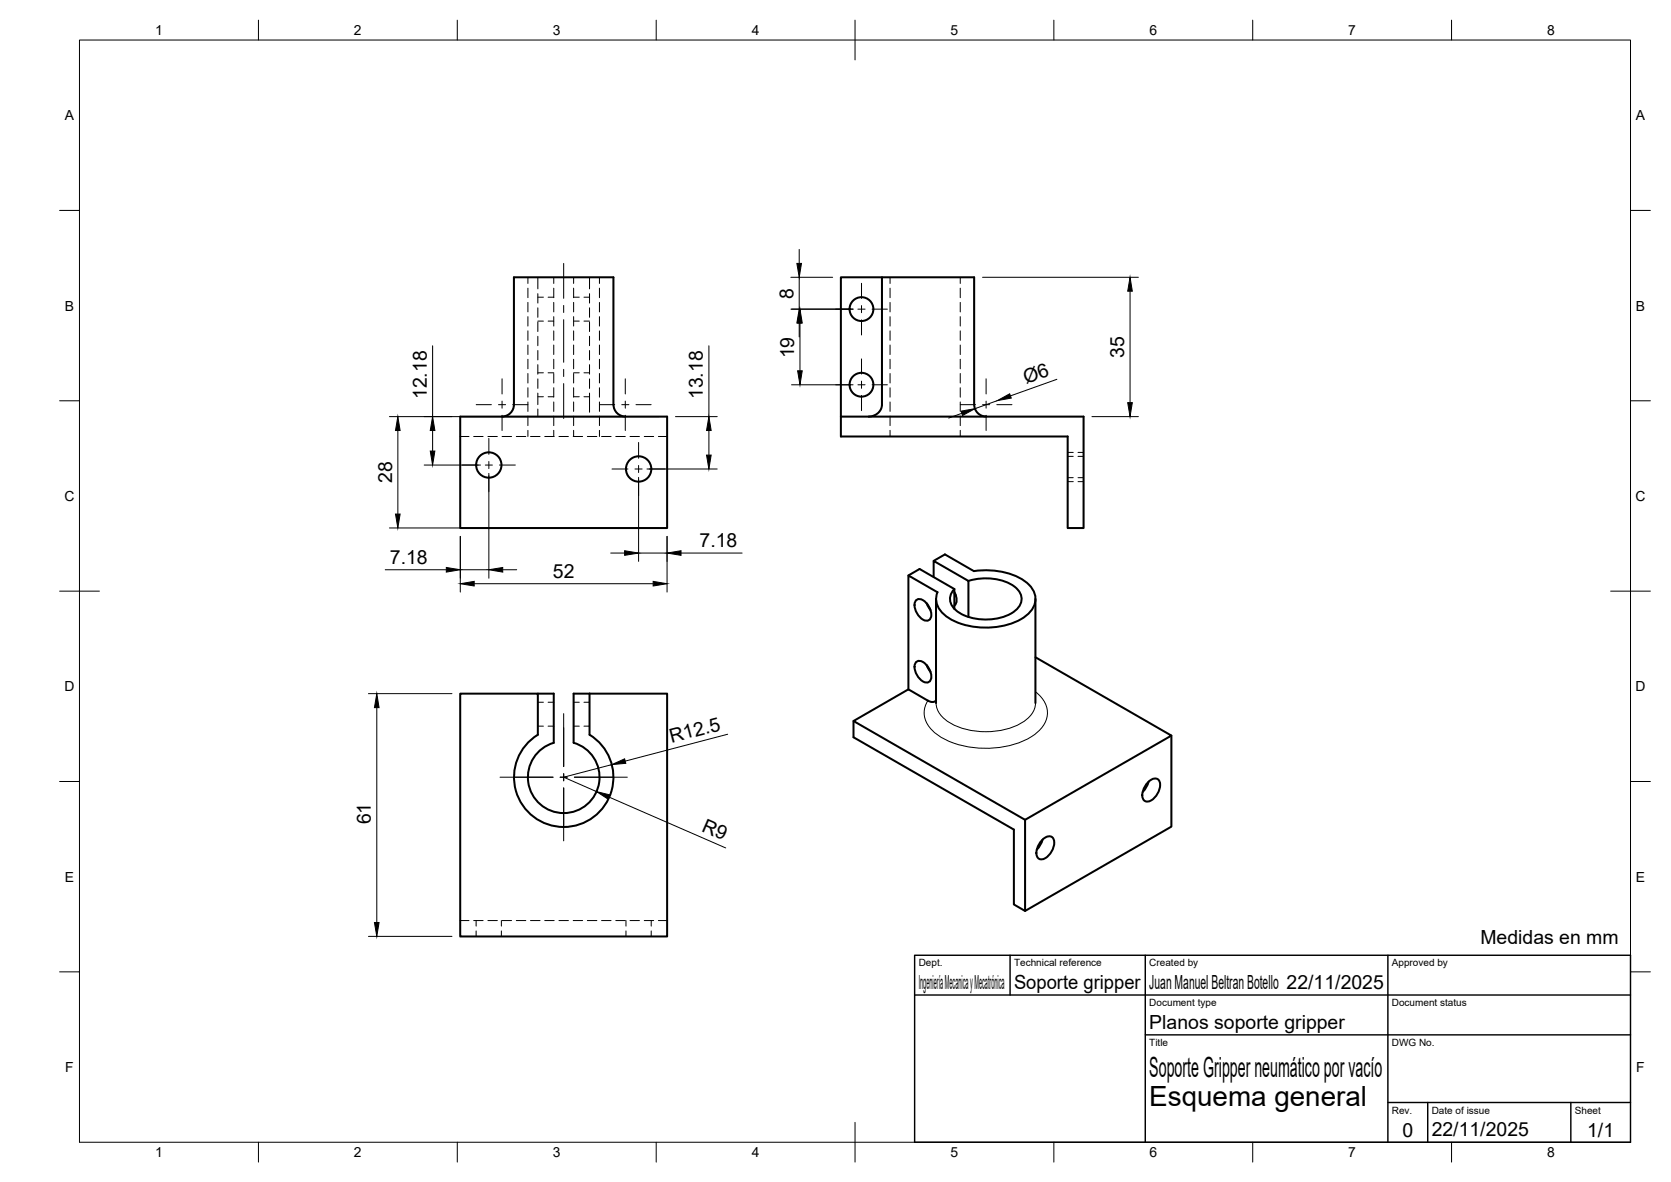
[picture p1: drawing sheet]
<svg xmlns="http://www.w3.org/2000/svg" width="420mm" height="297mm" viewBox="0 0 420 297" stroke-linecap="round" stroke-linejoin="round" font-family="sans-serif">
<!-- layer: Hidden -->
<g fill="none" stroke="#000" stroke-width=".25">
<path d="M132.7 69.7v1.5M132.7 72.4v2.4M132.7 76v2.4M132.7 79.6v2.3M135.2 69.7v2.9M135.2 73.8v2.4M135.2 77.4v2.3M135.2 74.7h1.4M137.8 74.7h1.4M139.2 69.7v1.5M139.2 72.4v2.4M139.2 76v2.4"/>
<path d="M139.2 79.6v2.3M144.2 69.7v1.5M144.2 72.4v2.4M144.2 76v2.4M144.2 79.6v2.3M144.2 74.7h1.4M146.8 74.7h1.4M148.2 69.7v2.9M148.2 73.8v2.4M148.2 77.4v2.3M150.7 69.7v1.5M150.7 72.4v2.4"/>
<path d="M150.7 76v2.4M150.7 79.6v2.3M223.8 69.7v1.5M223.8 72.4v2.4M223.8 76v2.4M223.8 79.6v2.3M241.4 69.7v1.5M241.4 72.4v2.4M241.4 76v2.4M241.4 79.6v2.3M132.7 83.1v2.4M132.7 86.7v2.4"/>
<path d="M132.7 90.3v2.4M132.7 93.9v2.4M132.7 97.4v2.4M135.2 80.9v2.4M135.2 84.5v2.4M135.2 88.1v2.4M135.2 91.6v2.4M135.2 95.2v2.4M135.2 98.8v2.9M135.2 99.7h1.4M135.2 93.7h1.4M135.2 80.7h1.4"/>
<path d="M137.8 99.7h1.4M137.8 93.7h1.4M137.8 80.7h1.4M139.2 83.1v2.4M139.2 86.7v2.4M139.2 90.3v2.4M139.2 93.9v2.4M139.2 97.4v2.4M144.2 83.1v2.4M144.2 86.7v2.4M144.2 90.3v2.4M144.2 93.9v2.4"/>
<path d="M144.2 97.4v2.4M144.2 99.7h1.4M144.2 93.7h1.4M144.2 80.7h1.4M146.8 99.7h1.4M146.8 93.7h1.4M146.8 80.7h1.4M148.2 98.8v4.8M148.2 80.9v2.4M148.2 84.5v2.4M148.2 88.1v2.4M148.2 91.6v2.4"/>
<path d="M148.2 95.2v2.4M150.7 83.1v2.4M150.7 86.7v2.4M150.7 90.3v2.4M150.7 93.9v2.4M150.7 97.4v2.4M223.8 83.1v2.4M223.8 86.7v2.4M223.8 90.3v2.4M223.8 93.9v2.4M223.8 97.4v2.4M241.4 83.1v2.4"/>
<path d="M241.4 86.7v2.4M241.4 90.3v2.4M241.4 93.9v2.4M241.4 97.4v2.4M115.7 109.7h2.2M119.1 109.7h2.4M122.7 109.7h2.4M126.2 109.7h2.4M129.8 109.7h2.4M132.7 101v2.4M132.7 104.6v2.4M132.7 108.1v1.6"/>
<path d="M133.4 109.7h2.4M135.2 102.8v1.9M137 109.7h2.3M139.2 101v2.4M139.2 104.6v2.4M139.2 108.1v1.6M140.5 109.7h2.4M144.1 109.7h2.4M144.2 101v2.4M144.2 104.6v2.4M144.2 108.1v1.6M147.7 109.7h2.4"/>
<path d="M150.7 101v2.4M150.7 104.6v2.4M150.7 108.1v1.6M151.3 109.7h2.3M154.8 109.7h2.4M158.4 109.7h2.4M162 109.7h2.4M165.5 109.7h2.2M223.8 101v2.4M223.8 104.6v2.4M223.8 108.1v1.6M241.4 101v2.4"/>
<path d="M241.4 104.6v2.4M241.4 108.1v1.6M268.5 113.7h1.4M268.5 114.7h1.4M271.1 113.7h1.4M271.1 114.7h1.4M268.5 120h1.4M268.5 121h1.4M271.1 120h1.4M271.1 121h1.4M135.2 176.5h1.4M137.8 176.5h1.4"/>
<path d="M144.2 176.5h1.4M146.8 176.5h1.4M135.2 182.5h1.4M137.8 182.5h1.4M144.2 182.5h1.4M146.8 182.5h1.4M115.7 231.3h2.2M119.1 231.3h2.4M119.7 231.3v1.4M119.7 233.9v1.4M122.7 231.3h2.4M126.1 231.3v1.4"/>
<path d="M126.1 233.9v1.4M126.2 231.3h2.4M129.8 231.3h2.4M133.4 231.3h2.4M137 231.3h2.3M140.5 231.3h2.4M144.1 231.3h2.4M147.7 231.3h2.4M151.3 231.3h2.3M154.8 231.3h2.4M157.4 231.3v1.4M157.4 233.9v1.4"/>
<path d="M158.4 231.3h2.4M162 231.3h2.4M163.7 231.3v1.4M163.7 233.9v1.4M165.5 231.3h2.2"/>
</g>
<!-- layer: Visible -->
<g fill="none" stroke="#000" stroke-width=".51">
<path d="M221.8 69.7h23.1v32a3 3 0 0 0 3.1 3M115.7 104.7h52v28h-52zM126.2 104.7a2.99 2.99 0 0 0 3-3v-32h25v32a3 3 0 0 0 3.1 3M211.4 104.7v-35h10.4v32.1l-.3 1-.7 1-1.1 .7-1.3 .2M211.4 104.7h61.1v28h-4v-23h-57.1zM228.4 144.6l2.8-1.6 8.8 5v5M230.2 151a1.8 1.8 0 0 1 2.8 .6l.7 1.1a2.54 2.54 0 0 1-.1 3.2 2.74 2.74 0 0 1-3.2-2.1 3.2 3.2 0 0 1-.2-2.8zM233 151.6l1 1.7M234.8 141l2.8-1.7 7.3 4.2a18.2 18.2 0 0 1 13.1 2.8 5 5 0 0 1-.3 8.7 19 19 0 0 1-19.4 .2 5.2 5.2 0 0 1-2.6-6.4M234.8 145v-4l8.7 5v9.1M235.4 150.5v26.2M235.7 148.8l-7.3-4.2v28.6"/>
<path d="M240 148.8a2.66 2.66 0 0 1 0 3.3M240 149.2l.4 .4M243.5 146a13.9 13.9 0 0 1 11.6 1.4 3.6 3.6 0 0 1 0 6.2 13.5 13.5 0 0 1-14.5 0 3.5 3.5 0 0 1-.6-5.6M260.3 150.5v26.2M115.7 174.3h19.5v10.3a12.5 12.5 0 0 0-3 18.8 12.5 12.5 0 0 0 19 0 12.5 12.5 0 0 0-3-18.8v-10.3h19.5v61h-52zM135.2 174.3h4v12.4a9 9 0 0 0-4.8 13.8 9 9 0 0 0 14.7 0 9 9 0 0 0-4.9-13.8M148.2 174.3h-4v12.4M230.2 166.5a1.8 1.8 0 0 1 2.8 .6l.7 1.1a2.54 2.54 0 0 1-.1 3.2 2.74 2.74 0 0 1-3.2-2 3.2 3.2 0 0 1-.2-2.9zM233 167.1l1 1.8M260.3 165.2l34.2 19.7-36.8 21.1-43.1-24.8 13.8-8 5.2 3 1.1 .2 .7-.3M214.6 181.2v4.1l40.3 23.2v18.8l2.8 1.6 36.8-21.2v-22.8M288.5 196.8a2.07 2.07 0 0 1 2.7-.9 3.7 3.7 0 0 1-1.2 4.9 1.5 1.5 0 0 1-1.5 .7 1.5 1.5 0 0 1-1.2-1.1 4.6 4.6 0 0 1 1.2-3.6z"/>
<path d="M288.8 196.5l-.6 1.3-.9 1.2M257.7 206v22.9M261.9 211.3a2.07 2.07 0 0 1 2.7-.9 3.7 3.7 0 0 1-1.3 4.9 1.5 1.5 0 0 1-1.4 .7 1.5 1.5 0 0 1-1.3-1.1 4.6 4.6 0 0 1 1.3-3.6zM262.1 211l-.5 1.3-.9 1.2"/>
<circle cx="216.6" cy="77.7" r="3"/>
<circle cx="216.6" cy="96.7" r="3"/>
<circle cx="122.9" cy="116.9" r="3.2"/>
<circle cx="160.6" cy="117.9" r="3.2"/>
</g>
<!-- layer: Visible Narrow -->
<path d="M235.4 176.7a6.4 6.4 0 0 0 4.2 5.4 19.5 19.5 0 0 0 17.6-.6 6 6 0 0 0 3.2-4.8M260.4 173.9a6.1 6.1 0 0 1 2.2 8 13.9 13.9 0 0 1-9.7 5.7 23.7 23.7 0 0 1-16.9-2.7 6.5 6.5 0 0 1-3.2-7.9l.5-1" fill="none" stroke="#000" stroke-width=".25"/>
<!-- layer: BORDER -->
<g fill="none" stroke="#000" stroke-width=".25">
<path d="M20 10.1h390v276.9h-390zM65 5.1v5M115 5.1v5M165 5.1v5M215 5.1v10M265 5.1v5M315 5.1v5M365 5.1v5M15 52.9h5M410 52.9h5M15 100.7h5M410 100.7h5"/>
<path d="M15 148.6h10M405 148.6h10M15 196.4h5M410 196.4h5M15 244.2h5M410 244.2h5M65 287v5M115 287v5M165 287v5M215 282.1v9.9M265 287v5M315 287v5"/>
<path d="M365 287v5"/>
</g>
<!-- layer: TITLEBLOCK -->
<path d="M230 240.1h180v46.9h-180zM230 250h180M254 240.1v9.9M288 240.1v46.9M349 240.1v46.9M288 260.1h122M349 277.1h61M359 277.1v9.9M395 277.1v9.9" fill="none" stroke="#000" stroke-width=".36"/>
<!-- layer: Smart Centers -->
<g fill="none" stroke="#000" stroke-width=".25">
<path d="M141.7 66.2v8.8M141.7 76.8v1.7M210.1 77.7h3.8M215.7 77.7h1.8M216.6 71.2v3.8M216.6 76.8v1.8M219.3 77.7h3.8M126.2 95.2v3.8M141.7 80.3v10.7M141.7 92.8v1.8M141.7 96.4v8.8M157.2 95.2v3.8"/>
<path d="M210.1 96.7h3.8M215.7 96.7h1.8M216.6 80.4v3.8M216.6 90.2v3.8M216.6 95.8v1.8M216.6 99.4v3.8M219.3 96.7h3.8M247.9 95.2v3.8M116.2 116.9h4M119.7 101.7h3.8M122 116.9h1.8M122.9 110.2v4"/>
<path d="M122.9 116v1.8M122.9 119.5v4M125.3 101.7h1.8M125.6 116.9h4M126.2 100.8v1.8M126.2 104.4v3.8M128.9 101.7h3.8M150.7 101.7h3.9M153.9 117.9h4M156.3 101.7h1.8M157.2 100.8v1.8M157.2 104.4v3.8"/>
<path d="M159.7 117.9h1.8M159.9 101.7h3.8M160.6 111.2v4M160.6 117v1.8M163.2 117.9h4M241.4 101.7h3.9M247.1 101.7h1.7M247.9 100.8v1.8M247.9 104.4v3.8M250.6 101.7h3.8M160.6 120.6v3.9M141.7 179.3v13.3"/>
<path d="M125.7 195.3h13.4M140.8 195.3h1.8M141.7 194.4v1.8M141.7 198v13.3M144.4 195.3h13.3"/>
</g>
<!-- layer: FD_Dimensions -->
<g fill="none" stroke="#000" stroke-width=".25">
<path d="M198.9 77.7h15.6M198.9 69.7h10.5M201 62.7v3.5M201 69.7v8M247.1 69.7h39.1M284.1 73.2v28M108.8 86.9v17.8M178.2 86.9v17.8M199 96.7h15.5M201 81.2v3.5M201.1 81.2v12M265.7 95.3l-11.6 4.2"/>
<path d="M97.9 104.7h67.7M100 108.2v21M106.7 116.9h14.1M108.8 108.2v5.2M122.9 119v26.3M160.6 120v21.1M162.7 117.9h17.6M169.8 104.7h10.5M178.2 108.2v6.2M241.8 103.9l-3.3 1.2M250.8 100.7l-5.7 2M274.6 104.7h11.6"/>
<path d="M97.9 132.7h67.7M115.7 134.8v14M153.6 139h3.5M160.6 139h7.1M167.7 134.8v14M171.2 139h15.4M96.9 143.2h15.3M115.7 143.2h7.2M119.2 146.7h45M126.4 143.2h3.5M92.6 174.3h21M94.7 177.8v54"/>
<path d="M153.8 192.2l-12.1 3.1 8.3 3.6M183 184.5l-25.8 6.8M153.2 200.3l29.3 12.8M92.6 235.3h21"/>
</g>
<g fill="#000" stroke="#000" stroke-width=".25">
<path d="M200.4 66.2h1.1l-.5 3.5zM284.1 69.7l.6 3.5h-1.2zM201 77.7l.5 3.5h-1.1zM200.6 93.2h1.1l-.6 3.5zM201.1 77.7l.6 3.5h-1.1zM250.8 100.7l3.1-1.7 .4 1zM100 104.7l.6 3.5h-1.2zM108.2 113.4h1.1l-.5 3.5zM108.8 104.7l.5 3.5h-1.1zM177.7 114.4h1.1l-.6 3.5zM178.2 104.7l.6 3.5h-1.1zM241.6 103.3l3.5-.6-3.1 1.7z"/>
<path d="M283.5 101.2h1.2l-.6 3.5zM99.4 129.2h1.2l-.6 3.5zM157.1 138.4l3.5 .6-3.5 .6zM167.7 139l3.5-.6v1.2zM112.2 142.6l3.5 .6-3.5 .6zM115.7 146.7l3.5-.6v1.2zM122.9 143.2l3.5-.6v1.2zM164.2 146.1l3.5 .6-3.5 .6zM94.7 174.3l.6 3.5h-1.2zM150 198.9l3.4 .9-.4 1.1zM153.8 192.2l3.3-1.5 .3 1.1zM94.1 231.8h1.2l-.6 3.5z"/>
</g>
<g font-size="7">
<text x="289" y="270.6">Soporte Gripper neumático por vacío</text>
<text x="289" y="278.1">Esquema general</text>
</g>
<g font-size="4.9">
<text x="199.5" y="75" transform="rotate(-90 199.5 75)">8</text>
<text x="282.7" y="89.9" transform="rotate(-90 282.7 89.9)">35</text>
<text x="199.7" y="90.1" transform="rotate(-90 199.7 90.1)">19</text>
<text x="107.3" y="100.3" transform="rotate(-90 107.3 100.3)">12.18</text>
<text x="176.8" y="100.3" transform="rotate(-90 176.8 100.3)">13.18</text>
<text x="258" y="96.5" transform="rotate(-20 258 96.5)">Ø6</text>
<text x="98.6" y="121.4" transform="rotate(-90 98.6 121.4)">28</text>
<text x="175.9" y="137.5">7.18</text>
<text x="98" y="141.7">7.18</text>
<text x="139" y="145.2">52</text>
<text x="168.8" y="186.7" transform="rotate(-15 168.8 186.7)">R12.5</text>
<text x="93.3" y="207.2" transform="rotate(-90 93.3 207.2)">61</text>
<text x="176.2" y="208.8" transform="rotate(24 176.2 208.8)">R9</text>
<text x="372.2" y="237.1">Medidas en mm</text>
<text x="231" y="248.5">Ingeniería Mecanica y Mecatrónica</text>
<text x="255" y="248.5">Soporte gripper</text>
<text x="289" y="248.5">Juan Manuel Beltran Botello 22/11/2025</text>
<text x="289" y="258.6">Planos soporte gripper</text>
<text x="352.6" y="285.7">0</text>
<text x="360" y="285.5">22/11/2025</text>
<text x="399.1" y="285.7">1/1</text>
</g>
<g font-size="3.5">
<text x="39" y="8.8">1</text>
<text x="89" y="8.8">2</text>
<text x="139" y="8.8">3</text>
<text x="189" y="8.8">4</text>
<text x="239" y="8.8">5</text>
<text x="289" y="8.8">6</text>
<text x="339" y="8.8">7</text>
<text x="389" y="8.8">8</text>
<text x="16.3" y="30.2">A</text>
<text x="411.3" y="30.2">A</text>
<text x="16.3" y="78">B</text>
<text x="411.3" y="78">B</text>
<text x="16.2" y="125.9">C</text>
<text x="411.2" y="125.9">C</text>
<text x="16.2" y="173.7">D</text>
<text x="411.2" y="173.7">D</text>
<text x="16.3" y="221.6">E</text>
<text x="411.3" y="221.6">E</text>
<text x="16.4" y="269.4">F</text>
<text x="411.4" y="269.4">F</text>
<text x="39" y="290.8">1</text>
<text x="89" y="290.8">2</text>
<text x="139" y="290.8">3</text>
<text x="189" y="290.8">4</text>
<text x="239" y="290.8">5</text>
<text x="289" y="290.8">6</text>
<text x="339" y="290.8">7</text>
<text x="389" y="290.8">8</text>
</g>
<g font-size="2.5">
<text x="231" y="242.9">Dept.</text>
<text x="255" y="242.9">Technical reference</text>
<text x="289" y="242.9">Created by</text>
<text x="350" y="242.9">Approved by</text>
<text x="289" y="252.8">Document type</text>
<text x="350" y="252.8">Document status</text>
<text x="289" y="262.9">Title</text>
<text x="350" y="262.9">DWG No.</text>
<text x="350" y="279.9">Rev.</text>
<text x="360" y="279.9">Date of issue</text>
<text x="396" y="279.9">Sheet</text>
</g>
</svg>
